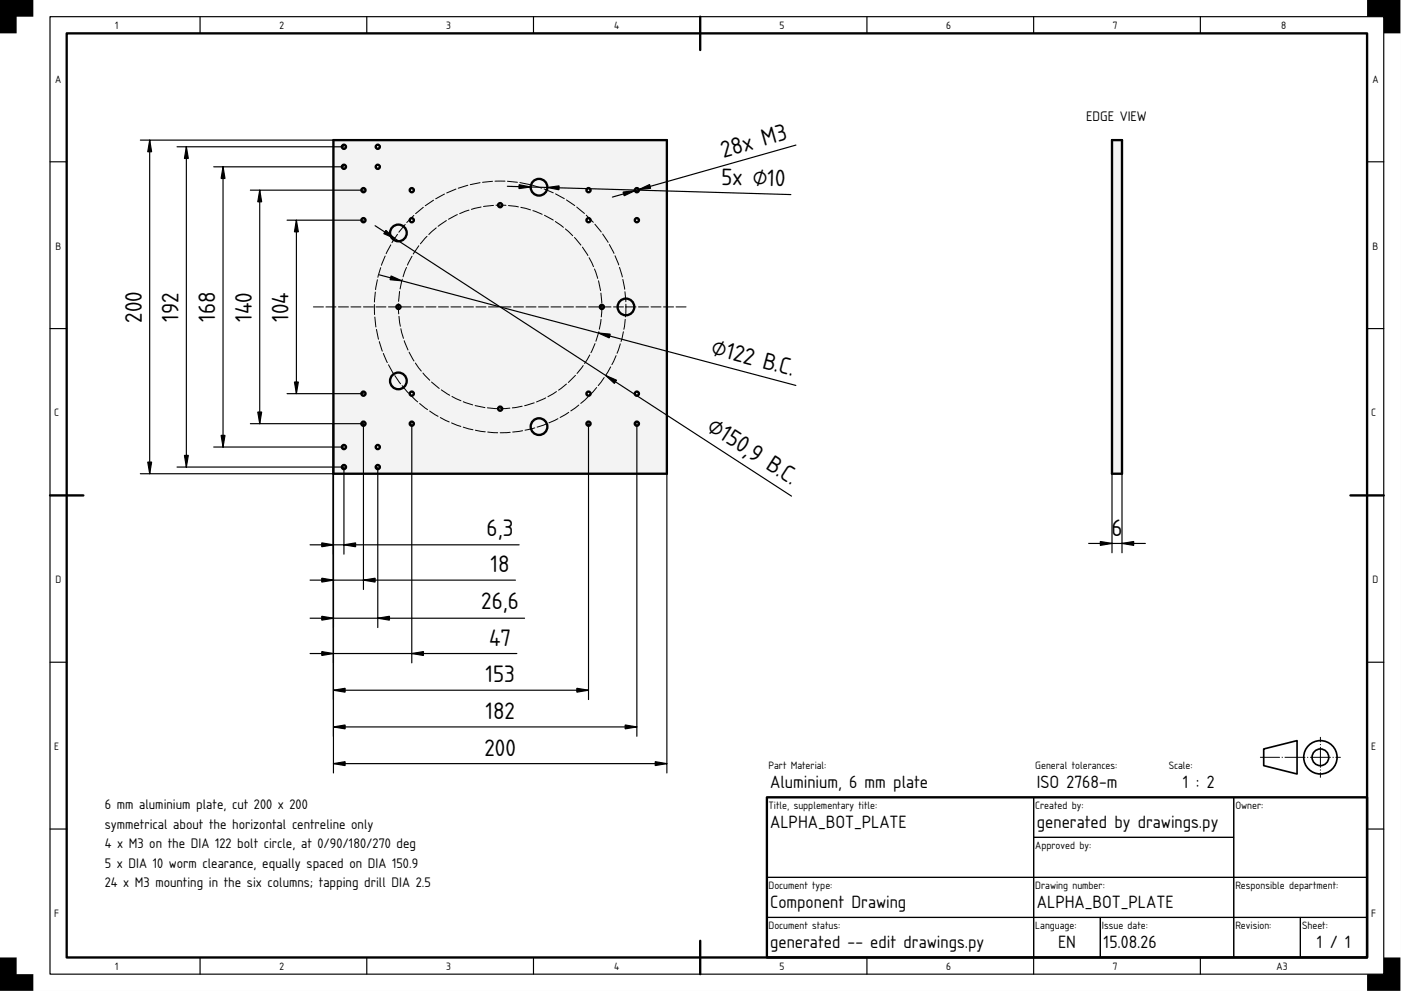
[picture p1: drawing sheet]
<svg xmlns="http://www.w3.org/2000/svg" width="420mm" height="297mm" viewBox="0 0 420 297" stroke-linecap="round" stroke-linejoin="round" font-family="sans-serif">
<g fill="#000">
<path d="M0 0h10v5h-5v5h-5zM410 0h10v10h-5v-5h-5zM0 287h5v5h5v5h-10zM415 287h5v10h-10v-5h5z"/>
<path d="M0 0h420v297h-420zM0 0v297h420v-297z"/>
</g>
<path d="M20 10h390v277h-390zM210 5v10M15 148.5h10M405 148.5h10M230 239h180v48h-180zM210 282v10" fill="none" stroke="#000" stroke-width=".7"/>
<g fill="none" stroke="#000" stroke-width=".35">
<path d="M15 5h400v287h-400zM60 5v5M110 5v5M160 5v5M260 5v5M310 5v5M360 5v5M15 48.5h5M410 48.5h5M15 98.5h5M410 98.5h5M15 198.5h5"/>
<path d="M410 198.5h5M230 239h80v24h-80zM310 239h60v12h-60zM370 239h40v24h-40zM15 248.5h5M310 251h60v12h-60zM410 248.5h5M230 263h80v12h-80zM230 275h80v12h-80zM310 263h60v12h-60zM310 275h20v12h-20zM330 275h40v12h-40z"/>
<path d="M370 275h20v12h-20zM370 263h40v12h-40zM390 275h20v12h-20zM60 287v5M110 287v5M160 287v5M260 287v5M310 287v5M360 287v5"/>
</g>
<g fill="none" stroke="#000" stroke-width=".5">
<path d="M379 224.5l10-2.5v10l-10-2.5z"/>
<circle cx="396" cy="227" r="5"/>
<circle cx="396" cy="227" r="2.5"/>
</g>
<path d="M378 227h24" fill="none" stroke="#000" stroke-width=".3" stroke-dasharray="6 .7 .1 .7" stroke-dashoffset=".2"/>
<path d="M396 233v-12" fill="none" stroke="#000" stroke-width=".3" stroke-dasharray="6 .7 .1 .7" stroke-dashoffset="4.6"/>
<g fill="#f1f3f5">
<path d="M100 42h100v100h-100z" fill-rule="evenodd"/>
<path d="M94 92h26.1a.63 .63 0 0 1-.8 .6 .63 .63 0 0 1-.2-1 .63 .63 0 0 1 1 .2v.2h61a.63 .63 0 0 1-.8 .6 .63 .63 0 0 1-.3-1 .63 .63 0 0 1 1.1 .2v.2h9.1a2.5 2.5 0 0 1-3.6 2.2 2.5 2.5 0 0 1-.4-4.2 2.5 2.5 0 0 1 4 1.4v.6h15.8h-18.3a37.7 37.7 0 0 1-55.8 33.1 37.7 37.7 0 0 1-2.2-64.9 37.7 37.7 0 0 1 57.9 29.2l.1 2.6h-7.2a30.5 30.5 0 0 1-45.1 26.8 30.5 30.5 0 0 1-1.9-52.5 30.5 30.5 0 0 1 46.9 23.4l.1 2.3z" fill-rule="evenodd"/>
<circle cx="150" cy="92" r="37.7"/>
<circle cx="150" cy="92" r="30.5"/>
<circle cx="119.5" cy="114.2" r="2.5"/>
<circle cx="119.5" cy="69.8" r="2.5"/>
<circle cx="161.7" cy="56.1" r="2.5"/>
<circle cx="187.7" cy="92" r="2.5"/>
<circle cx="161.7" cy="127.9" r="2.5"/>
<circle cx="103.1" cy="44" r=".63"/>
<circle cx="103.1" cy="140" r=".63"/>
<circle cx="191" cy="118" r=".63"/>
<circle cx="109" cy="127" r=".63"/>
<circle cx="109" cy="57" r=".63"/>
<circle cx="191" cy="66" r=".63"/>
<circle cx="109" cy="118" r=".63"/>
<circle cx="176.5" cy="66" r=".63"/>
<circle cx="123.5" cy="66" r=".63"/>
<circle cx="123.5" cy="118" r=".63"/>
<circle cx="176.5" cy="118" r=".63"/>
<circle cx="109" cy="66" r=".63"/>
<circle cx="176.5" cy="127" r=".63"/>
<circle cx="180.5" cy="92" r=".63"/>
<circle cx="150" cy="61.5" r=".63"/>
<circle cx="119.5" cy="92" r=".63"/>
<circle cx="150" cy="122.5" r=".63"/>
<circle cx="123.5" cy="127" r=".63"/>
<circle cx="123.5" cy="57" r=".63"/>
<circle cx="176.5" cy="57" r=".63"/>
<circle cx="103.1" cy="50" r=".63"/>
<circle cx="191" cy="57" r=".63"/>
<circle cx="191" cy="127" r=".63"/>
<circle cx="103.1" cy="134" r=".63"/>
<circle cx="113.3" cy="134" r=".63"/>
<circle cx="113.3" cy="50" r=".63"/>
<circle cx="113.3" cy="44" r=".63"/>
<circle cx="113.3" cy="140" r=".63"/>
</g>
<g fill="none" stroke="#000" stroke-width=".7">
<path d="M100 42h100v100h-100z"/>
<circle cx="103.1" cy="50" r=".63"/>
<circle cx="103.1" cy="44" r=".63"/>
<circle cx="109" cy="57" r=".63"/>
<circle cx="113.3" cy="44" r=".63"/>
<circle cx="113.3" cy="50" r=".63"/>
<circle cx="123.5" cy="57" r=".63"/>
<circle cx="161.7" cy="56.1" r="2.5"/>
<circle cx="176.5" cy="57" r=".63"/>
<circle cx="191" cy="57" r=".63"/>
<circle cx="109" cy="66" r=".63"/>
<circle cx="119.5" cy="69.8" r="2.5"/>
<circle cx="123.5" cy="66" r=".63"/>
<circle cx="150" cy="61.5" r=".63"/>
<circle cx="176.5" cy="66" r=".63"/>
<circle cx="191" cy="66" r=".63"/>
<circle cx="119.5" cy="92" r=".63"/>
<circle cx="180.5" cy="92" r=".63"/>
<circle cx="187.7" cy="92" r="2.5"/>
<circle cx="109" cy="118" r=".63"/>
<circle cx="119.5" cy="114.2" r="2.5"/>
<circle cx="123.5" cy="118" r=".63"/>
<circle cx="176.5" cy="118" r=".63"/>
<circle cx="191" cy="118" r=".63"/>
<circle cx="103.1" cy="134" r=".63"/>
<circle cx="103.1" cy="140" r=".63"/>
<circle cx="109" cy="127" r=".63"/>
<circle cx="113.3" cy="140" r=".63"/>
<circle cx="113.3" cy="134" r=".63"/>
<circle cx="123.5" cy="127" r=".63"/>
<circle cx="150" cy="122.5" r=".63"/>
<circle cx="161.7" cy="127.9" r="2.5"/>
<circle cx="176.5" cy="127" r=".63"/>
<circle cx="191" cy="127" r=".63"/>
</g>
<g fill="none" stroke="#000" stroke-width=".3" stroke-dasharray="3 .7">
<path d="M94 92h112"/>
<circle cx="150" cy="92" r="37.7"/>
<circle cx="150" cy="92" r="30.5"/>
</g>
<g fill="none" stroke="#000" stroke-width=".35">
<path d="M42.1 42h57.9v189.7M44.9 42v100M53.1 44h50M55.9 44v96M64.1 50h39M66.9 50v84M75.1 57h33.9M77.9 57v70M152.2 55.8l85 2.5M200 42v189.7M238.7 43.5l-55 15.6M86.1 66h22.9"/>
<path d="M88.9 66v52M112.5 67.6l124.9 81.1M113.8 82.4l124.9 33.1M86.1 118h22.9M53.1 140h50v26.1M64.1 134h39M75.1 127h33.9v49.7M113.3 140v48.1M123.5 127v71.7M176.5 127v82.7M191 127v93.7M42.1 142h57.9"/>
<path d="M93 163.3h62.7M93 173.9h61.6M93 185.3h64.3M93 195.9h62M100 206.9h76.5M100 217.9h91M100 228.9h100"/>
</g>
<g fill="#000" stroke="#000" stroke-width=".35">
<path d="M44.9 42l.6 3.5h-1.2zM55.9 44l.6 3.5h-1.2zM66.9 50l.6 3.5h-1.2zM77.9 57l.6 3.5h-1.2zM155.7 55.4l3.5 .6-3.6 .5zM164.2 56.2l3.5-.5-.1 1.2zM186.9 57.6l3.5-.4-3.2 1.5zM191.6 56.8l3.2-1.5 .3 1.1zM88.9 66l.6 3.5h-1.2zM115.7 69.1l2.7 2.4-3.3-1.5zM117.3 82.7l3.2 1.5-3.5-.4zM179.5 99.8l3.5 .4-.3 1.1z"/>
<path d="M88.3 114.5h1.2l-.6 3.5zM181.6 112.5l3.3 1.5-.6 .9zM55.3 136.5h1.2l-.6 3.5zM66.3 130.5h1.2l-.6 3.5zM77.3 123.5h1.2l-.6 3.5zM44.3 138.5h1.2l-.6 3.5zM96.5 162.7l3.5 .6-3.5 .6zM96.5 173.3l3.5 .6-3.5 .6zM103.1 163.3l3.5-.6v1.2zM109 173.9l3.5-.6v1.2zM96.5 184.7l3.5 .6-3.5 .6zM96.5 195.3l3.5 .6-3.5 .6z"/>
<path d="M113.3 185.3l3.5-.6v1.2zM123.5 195.9l3.5-.6v1.2zM100 206.9l3.5-.6v1.2zM100 217.9l3.5-.6v1.2zM173 206.3l3.5 .6-3.5 .6zM187.5 217.3l3.5 .6-3.5 .6zM100 228.9l3.5-.6v1.2zM196.5 228.3l3.5 .6-3.5 .6z"/>
</g>
<path d="M333.5 42h3v100h-3z" fill-rule="evenodd" fill="#f1f3f5"/>
<path d="M333.5 42h3v100h-3z" fill="none" stroke="#000" stroke-width=".7"/>
<path d="M333.5 142v23.7M336.5 142v23.7M326.5 162.9h17" fill="none" stroke="#000" stroke-width=".35"/>
<path d="M330 162.3l3.5 .6-3.5 .6zM336.5 162.9l3.5-.6v1.2z" fill="#000" stroke="#000" stroke-width=".35"/>
<g font-size="6.7">
<text x="216.9" y="47.2" transform="rotate(-16 216.9 47.2)">28x M3</text>
<text x="216.3" y="55.3" transform="rotate(2 216.3 55.3)">5x ⌀10</text>
<text x="42.6" y="96.7" transform="rotate(-90 42.6 96.7)">200</text>
<text x="53.6" y="96.4" transform="rotate(-90 53.6 96.4)">192</text>
<text x="64.6" y="96.5" transform="rotate(-90 64.6 96.5)">168</text>
<text x="75.6" y="96.4" transform="rotate(-90 75.6 96.4)">140</text>
<text x="86.6" y="96.4" transform="rotate(-90 86.6 96.4)">104</text>
<text x="213" y="106.2" transform="rotate(15 213 106.2)">⌀122 B.C.</text>
<text x="211.7" y="128.9" transform="rotate(33 211.7 128.9)">⌀150,9 B.C.</text>
<text x="145.9" y="160.7">6,3</text>
<text x="333.3" y="160.6">6</text>
<text x="147.1" y="171.6">18</text>
<text x="144.3" y="182.7">26,6</text>
<text x="146.7" y="193.6">47</text>
<text x="145.6" y="204.6">153</text>
<text x="145.6" y="215.6">182</text>
<text x="145.3" y="226.6">200</text>
</g>
<g font-size="5">
<text x="231" y="236.2">Aluminium, 6 mm plate</text>
<text x="311" y="236.2">ISO 2768-m</text>
<text x="354.8" y="236.2">1 : 2</text>
<text x="231" y="248.2">ALPHA_BOT_PLATE</text>
<text x="311" y="248.2">generated by drawings.py</text>
<text x="231" y="272.2">Component Drawing</text>
<text x="311" y="272.2">ALPHA_BOT_PLATE</text>
<text x="231" y="284.2">generated -- edit drawings.py</text>
<text x="317.3" y="284.2">EN</text>
<text x="331" y="284.2">15.08.26</text>
<text x="394.9" y="284.2">1 / 1</text>
</g>
<g font-size="3.9">
<text x="325.7" y="36.2">EDGE VIEW</text>
<text x="31.4" y="242.5">6 mm aluminium plate, cut 200 x 200</text>
<text x="31.4" y="248.4">symmetrical about the horizontal centreline only</text>
<text x="31.4" y="254.2">4 x M3 on the DIA 122 bolt circle, at 0/90/180/270 deg</text>
<text x="31.4" y="260.1">5 x DIA 10 worm clearance, equally spaced on DIA 150.9</text>
<text x="31.4" y="265.9">24 x M3 mounting in the six columns; tapping drill DIA 2.5</text>
</g>
<g font-size="3">
<text x="34.5" y="8.8">1</text>
<text x="83.8" y="8.8">2</text>
<text x="133.8" y="8.8">3</text>
<text x="184.2" y="8.8">4</text>
<text x="233.8" y="8.8">5</text>
<text x="283.8" y="8.8">6</text>
<text x="333.8" y="8.8">7</text>
<text x="384.2" y="8.8">8</text>
<text x="16.6" y="24.8">A</text>
<text x="411.6" y="24.8">A</text>
<text x="16.6" y="74.8">B</text>
<text x="411.6" y="74.8">B</text>
<text x="16.3" y="124.8">C</text>
<text x="411.3" y="124.8">C</text>
<text x="16.6" y="174.8">D</text>
<text x="411.6" y="174.8">D</text>
<text x="16.3" y="224.8">E</text>
<text x="411.3" y="224.8">E</text>
<text x="230.5" y="230.6">Part Material:</text>
<text x="310.5" y="230.6">General tolerances:</text>
<text x="350.5" y="230.6">Scale:</text>
<text x="230.5" y="242.6">Title, supplementary title:</text>
<text x="310.5" y="242.6">Created by:</text>
<text x="370.5" y="242.6">Owner:</text>
<text x="310.5" y="254.6">Approved by:</text>
<text x="230.5" y="266.6">Document type:</text>
<text x="310.5" y="266.6">Drawing number:</text>
<text x="370.5" y="266.6">Responsible department:</text>
<text x="16.3" y="274.8">F</text>
<text x="411.3" y="274.8">F</text>
<text x="230.5" y="278.6">Document status:</text>
<text x="310.5" y="278.6">Language:</text>
<text x="330.5" y="278.6">Issue date:</text>
<text x="370.5" y="278.6">Revision:</text>
<text x="390.5" y="278.6">Sheet:</text>
<text x="34.5" y="290.8">1</text>
<text x="83.8" y="290.8">2</text>
<text x="133.8" y="290.8">3</text>
<text x="184.2" y="290.8">4</text>
<text x="233.8" y="290.8">5</text>
<text x="283.8" y="290.8">6</text>
<text x="333.8" y="290.8">7</text>
<text x="382.9" y="290.8">A3</text>
</g>
</svg>
